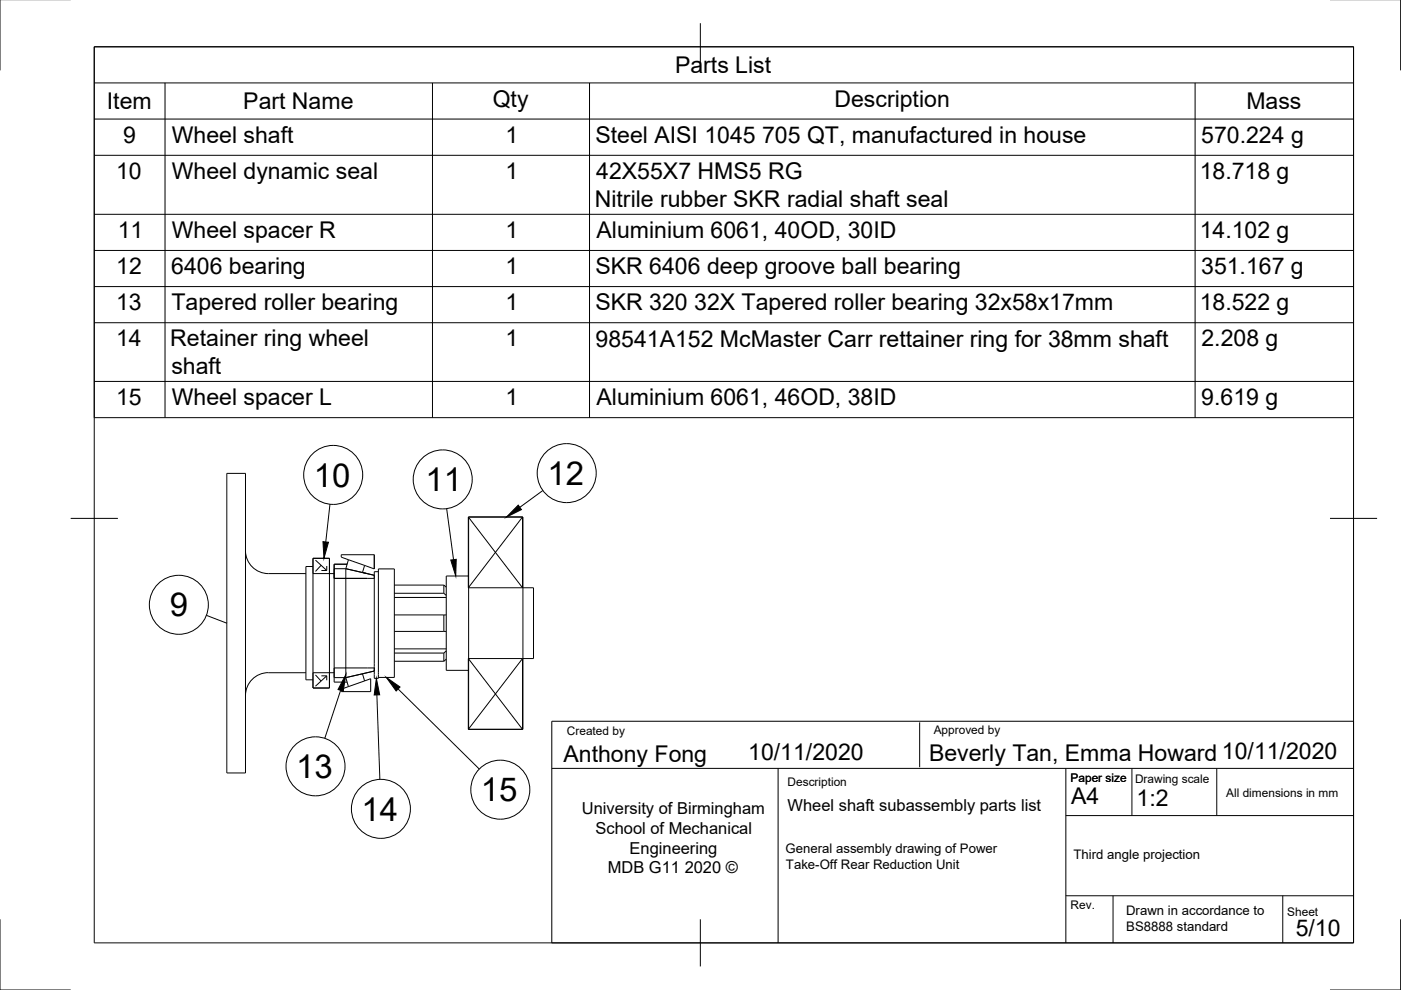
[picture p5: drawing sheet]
<svg xmlns="http://www.w3.org/2000/svg" width="297mm" height="210mm" viewBox="0 0 297 210" stroke-linecap="round" stroke-linejoin="round" font-family="sans-serif">
<!-- layer: Visible -->
<g fill="none" stroke="#000" stroke-width=".21">
<path d="M48.1 100.4h3.9v63.5h-3.9zM52 116.8a4.9 4.9 0 0 0 4.9 4.8M66.4 118.4h3.4v27.5h-3.4zM99.4 109.6h11.5v45h-11.5zM56.9 121.6h8M66.4 120.1h-1.5v24h1.5M69.8 121.6h1M73.3 120.6v23.1M73.3 120.6h-2.5v23.1h2.5M73.3 120.6l6.1 1.4M80.2 121.2h-.8v22.6h.8v-23.2h3.4v23h-3.4M83.6 126.7h11"/>
<path d="M83.6 137.6h11M83.6 124.1h10.5M83.6 130.4h10.5M83.6 138.5h10.5M83.6 133.9h10.5M83.6 125.8h10.5M94.1 124.1l.5 .4M94.1 124.1v1.7M94.1 125.8l.5 .4M94.1 130.4h.5M94.1 130.4v3.5M94.1 133.9h.5"/>
<path d="M94.1 138.5v1.7M94.6 139.8l-.5 .4M94.6 138l-.5 .5M99.4 122.1h-4.8v20h4.8M110.9 124.6h2.2v15h-2.2M56.9 142.6h8M56.9 142.6a4.9 4.9 0 0 0-4.9 4.9M69.8 142.6h1M79.4 142.3l-6.1 1.4M83.6 140.2h10.5"/>
</g>
<!-- layer: Reference -->
<g fill="none" stroke="#000" stroke-width=".21">
<path d="M66.4 118.4h3.4v3.2h-3.4zM66.9 118.8l2.4 2.2M68.1 119.9l-1.2 1.3M73.6 119.6h-2.8v3h8.6v-.6l-2.5-.6M73.9 118.7l-1.6-.6v-.5h7.1v3l-2.1-.7M73.9 118.7l3.4 1.2M73.9 118.7l-.6 1.9 3.6 .8M77.3 119.9l-.4 1.5M99.3 109.6v15M99.3 109.6l11.5 15M99.3 109.6h11.5M110.8 109.6v15"/>
<path d="M110.8 109.6l-11.5 15M68.1 121h1.2M69.3 120v1M99.3 139.6v15M99.3 139.6h11.5M99.3 139.6l11.5 15M99.3 124.6h11.5M110.8 139.6l-11.5 15M110.8 139.6v15M66.4 142.6h3.4v3.3h-3.4zM66.9 143.1l1.2 1.3M68.1 143.3h1.2"/>
<path d="M69.3 143.3l-2.4 2.2M69.3 143.3v.9M76.9 142.9l.4 1.5M76.9 142.9l2.5-.6v-.7h-8.6v3h2.8M76.9 142.9l-3.6 .8 .6 1.9M77.3 144.4l1.3-.5v2.7h-6.3v-.5l1.6-.5M77.3 144.4l-3.4 1.2M99.3 154.6h11.5"/>
</g>
<!-- layer: Border -->
<path d="M0 -.1v15M297 -.1v15M20 9.9h267v190h-267zM148.5 4.9v10M15 109.9h10M282 109.9h10M0 194.9v15h15M148.5 194.9v10M297 194.9v15h-15" fill="none" stroke="#000" stroke-width=".21"/>
<!-- layer: TitleBlock -->
<path d="M117 152.9h170v47h-170zM195 153.2v9.5M117 162.9h170M165 162.9v37M226 172.9h61M226 162.9v37M240 162.9v10M258 162.9v10M226 189.9h61M236 189.9v10M272 189.9v10" fill="none" stroke="#000" stroke-width=".21"/>
<!-- layer: BOM -->
<g fill="none" stroke="#000" stroke-width=".21">
<path d="M20 9.9h267v78.7h-267zM20 17.6h267M35 17.6v71M91.7 17.6v71M125 17.6v71M253.4 17.6v71M20 25.2h267M20 32.9h267M20 45.4h267M20 53.1h267M20 60.8h267M20 68.4h267"/>
<path d="M20 80.9h267M70 106.9l-.9 8M94.7 107.8l1.5 10.9M115.1 104l-4.9 3.6M72.2 146.4l-3.3 10.2M79.9 147.3l.6 18M84.4 146.1l17.2 17"/>
<circle cx="70.6" cy="100.7" r="6.3"/>
<circle cx="93.9" cy="101.6" r="6.3"/>
<circle cx="120.2" cy="100.3" r="6.3"/>
<circle cx="66.9" cy="162.5" r="6.3"/>
<circle cx="80.8" cy="171.5" r="6.3"/>
<circle cx="106.1" cy="167.4" r="6.3"/>
</g>
<path d="M68.5 114.8l1.1 .2-.9 3.4zM95.6 118.7l1.1-.1-.1 3.5zM109.9 107.1l.7 .9-3.2 1.6zM73.3 143l-.5 3.6-1.1-.4zM79.8 143.8l.7 3.5-1.2 .1zM81.9 143.6l2.9 2.1-.8 .8z" fill="#000" stroke="#000" stroke-width=".21"/>
<!-- layer: 0 -->
<g fill="none" stroke="#000" stroke-width=".21">
<path d="M43.8 130.5l4.3 1.6"/>
<circle cx="37.9" cy="128.2" r="6.3"/>
</g>
<g font-size="7">
<text x="66.5" y="103.2">10</text>
<text x="90.2" y="104.2">11</text>
<text x="116.1" y="102.8">12</text>
<text x="36" y="130.7">9</text>
<text x="62.8" y="165">13</text>
<text x="102" y="169.9">15</text>
<text x="76.7" y="174">14</text>
</g>
<g font-size="4.9">
<text x="143.1" y="15.5">Parts List</text>
<text x="22.7" y="23.1">Item</text>
<text x="51.6" y="23.1">Part Name</text>
<text x="104.5" y="22.7">Qty</text>
<text x="176.9" y="22.7">Description</text>
<text x="264.3" y="23.1">Mass</text>
<text x="26.1" y="30.3">9</text>
<text x="36.4" y="30.3">Wheel shaft</text>
<text x="107.2" y="30.3">1</text>
<text x="126.3" y="30.3">Steel AISI 1045 705 QT, manufactured in house</text>
<text x="254.7" y="30.3">570.224 g</text>
<text x="24.6" y="37.9">10</text>
<text x="36.4" y="37.9">Wheel dynamic seal</text>
<text x="107.2" y="37.9">1</text>
<text x="126.4" y="38">42X55X7 HMS5 RG</text>
<text x="254.4" y="37.9">18.718 g</text>
<text x="126.1" y="43.9">Nitrile rubber SKR radial shaft seal</text>
<text x="25" y="50.5">11</text>
<text x="36.4" y="50.4">Wheel spacer R</text>
<text x="107.2" y="50.5">1</text>
<text x="126.5" y="50.5">Aluminium 6061, 40OD, 30ID</text>
<text x="254.4" y="50.5">14.102 g</text>
<text x="24.6" y="58.1">12</text>
<text x="36.3" y="58.1">6406 bearing</text>
<text x="107.2" y="58.1">1</text>
<text x="126.3" y="58.2">SKR 6406 deep groove ball bearing</text>
<text x="254.7" y="58.1">351.167 g</text>
<text x="24.6" y="65.8">13</text>
<text x="36.4" y="65.8">Tapered roller bearing</text>
<text x="107.2" y="65.8">1</text>
<text x="126.3" y="65.8">SKR 320 32X Tapered roller bearing 32x58x17mm</text>
<text x="254.4" y="65.8">18.522 g</text>
<text x="24.6" y="73.4">14</text>
<text x="36.1" y="73.4">Retainer ring wheel</text>
<text x="107.2" y="73.4">1</text>
<text x="126.3" y="73.5">98541A152 McMaster Carr rettainer ring for 38mm shaft</text>
<text x="254.7" y="73.4">2.208 g</text>
<text x="36.3" y="79.3">shaft</text>
<text x="24.6" y="85.9">15</text>
<text x="36.4" y="85.9">Wheel spacer L</text>
<text x="107.2" y="85.9">1</text>
<text x="126.5" y="86">Aluminium 6061, 46OD, 38ID</text>
<text x="254.7" y="85.9">9.619 g</text>
<text x="119.5" y="161.5">Anthony Fong</text>
<text x="158.6" y="161.2">10/11/2020</text>
<text x="197" y="161.4">Beverly Tan, Emma Howard 10/11/2020</text>
<text x="227.1" y="170.4">A4</text>
<text x="241" y="170.9">1:2</text>
<text x="274.7" y="198.6">5/10</text>
</g>
<g font-size="3.5">
<text x="123.4" y="172.6">University of Birmingham</text>
<text x="167" y="171.9">Wheel shaft subassembly parts list</text>
<text x="126.3" y="176.8">School of Mechanical</text>
<text x="128.9" y="185.2">MDB G11 2020 ©</text>
<text x="133.5" y="181">Engineering</text>
</g>
<g font-size="2.8">
<text x="166.6" y="180.9">General assembly drawing of Power</text>
<text x="166.6" y="184.3">Take-Off Rear Reduction Unit</text>
<text x="227.6" y="182.2">Third angle projection</text>
<text x="238.8" y="193.9">Drawn in accordance to</text>
<text x="238.8" y="197.3">BS8888 standard</text>
</g>
<g font-size="2.5">
<text x="120.2" y="155.9">Created by</text>
<text x="198" y="155.7">Approved by</text>
<text x="167" y="166.7">Description</text>
<text x="227" y="165.7">Paper size</text>
<text x="240.6" y="165.9">Drawing scale</text>
<text x="260" y="168.9">All dimensions in mm</text>
<text x="227" y="192.7">Rev.</text>
<text x="272.9" y="194.2">Sheet</text>
</g>
</svg>
